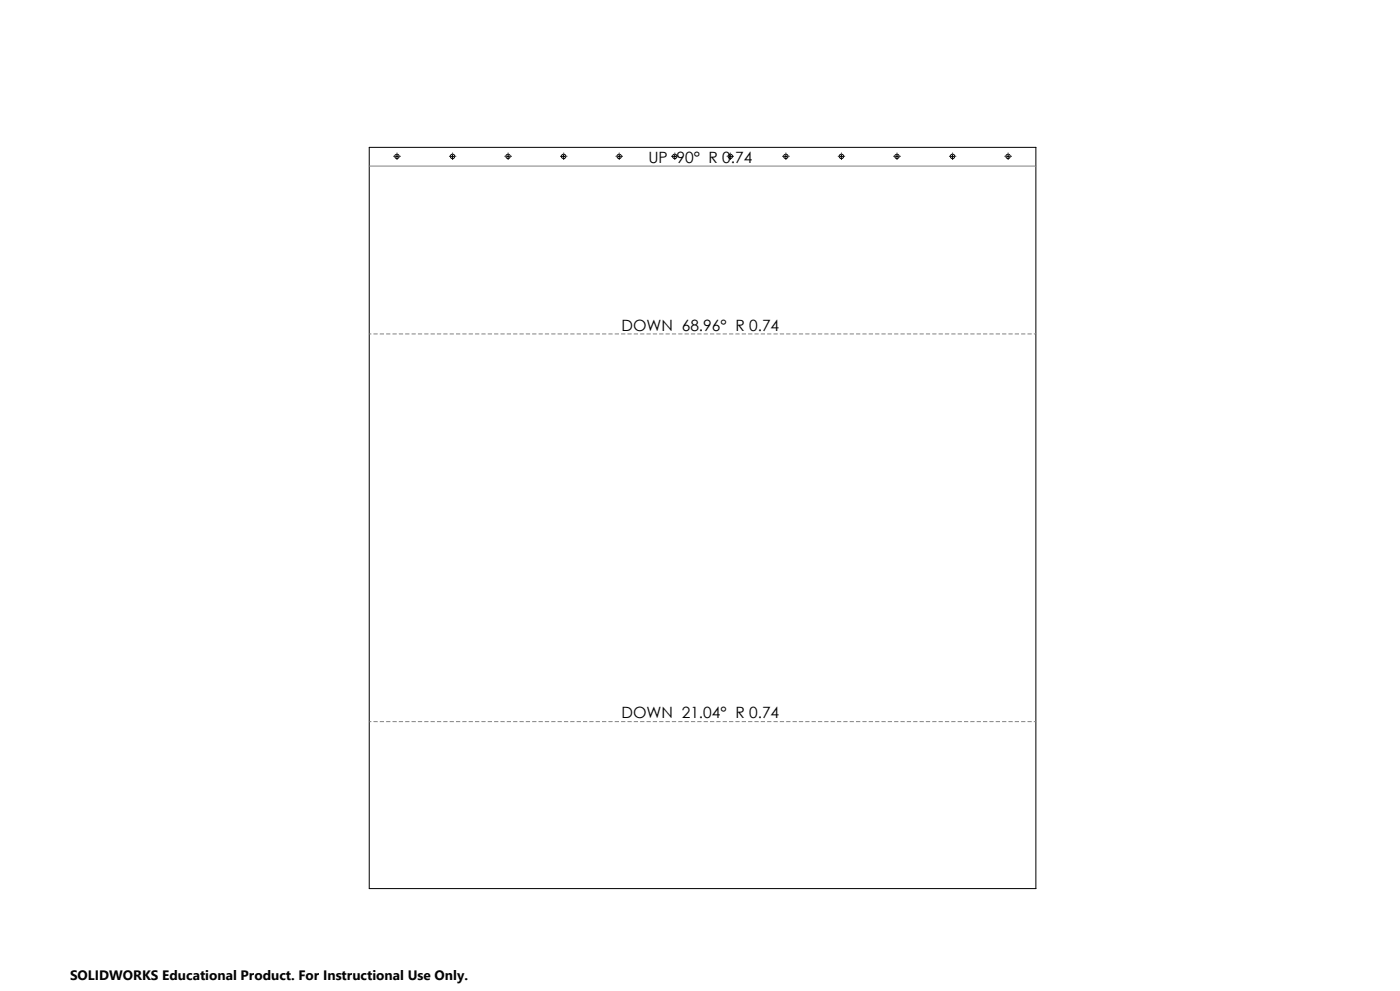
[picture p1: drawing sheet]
<svg xmlns="http://www.w3.org/2000/svg" width="420mm" height="297mm" viewBox="0 0 420 297" stroke-linecap="round" stroke-linejoin="round" font-family="sans-serif">
<g fill="none" stroke="#000" stroke-width=".3">
<path d="M110.8 44.2h200v222.1h-200zM118.7 46.9h.8M119.1 46.5v.8M135.3 46.9h.9M135.7 46.5v.8M152 46.9h.8M152.4 46.5v.8M168.7 46.9h.8M169.1 46.5v.8M185.3 46.9h.9M185.8 46.5v.8M202 46.9h.8"/>
<path d="M202.4 46.5v.8M218.7 46.9h.8M219.1 46.5v.8M235.3 46.9h.9M235.8 46.5v.8M252 46.9h.8M252.4 46.5v.8M268.7 46.9h.8M269.1 46.5v.8M285.3 46.9h.9M285.7 46.5v.8M302 46.9h.8"/>
<path d="M302.4 46.5v.8"/>
<circle cx="119.1" cy="46.9" r=".67"/>
<circle cx="135.8" cy="46.9" r=".67"/>
<circle cx="152.4" cy="46.9" r=".67"/>
<circle cx="169.1" cy="46.9" r=".66"/>
<circle cx="185.8" cy="46.9" r=".67"/>
<circle cx="202.4" cy="46.9" r=".66"/>
<circle cx="219.1" cy="46.9" r=".67"/>
<circle cx="235.7" cy="46.9" r=".67"/>
<circle cx="252.4" cy="46.9" r=".67"/>
<circle cx="269.1" cy="46.9" r=".67"/>
<circle cx="285.8" cy="46.9" r=".67"/>
<circle cx="302.4" cy="46.9" r=".67"/>
</g>
<g fill="none" stroke="#000" stroke-width=".3" stroke-dasharray="15.2 1.3 1.3 1.3" stroke-linecap="butt">
<path d="M118.3 46.8h-.3M119.1 46v-.2M119.1 47.7v.2M119.9 46.8h.3M134.9 46.8h-.2M135.8 46v-.2M135.8 47.7v.2M136.6 46.8h.3M151.6 46.8h-.2M152.4 46v-.2M152.4 47.7v.2M153.3 46.8h.2"/>
<path d="M168.3 46.8h-.3M169.1 46v-.2M169.1 47.7v.2M169.9 46.8h.3M184.9 46.8h-.2M185.8 46v-.2M185.8 47.7v.2M186.6 46.8h.3M201.6 46.8h-.2M202.4 46v-.2M202.4 47.7v.2M203.3 46.8h.2"/>
<path d="M218.3 46.8h-.3M219.1 46v-.2M219.1 47.7v.2M219.9 46.8h.3M234.9 46.8h-.2M235.8 46v-.2M235.8 47.7v.2M236.6 46.8h.3M251.6 46.8h-.2M252.4 46v-.2M252.4 47.7v.2M253.3 46.8h.2"/>
<path d="M268.3 46.8h-.3M269.1 46v-.2M269.1 47.7v.2M269.9 46.8h.3M284.9 46.8h-.2M285.8 46v-.2M285.8 47.7v.2M286.6 46.8h.3M301.6 46.8h-.2M302.4 46v-.2M302.4 47.7v.2M303.3 46.8h.2"/>
</g>
<path d="M110.8 100.1h200M310.8 216.3h-200" fill="none" stroke="#808080" stroke-width=".3" stroke-dasharray="1.3 .6" stroke-dashoffset=".6" stroke-linecap="butt"/>
<path d="M110.8 49.8h200" fill="none" stroke="#808080" stroke-width=".3"/>
<g font-size="4.7">
<text x="194.5" y="48.8">UP 90° R 0.74</text>
<text x="186.5" y="99.1">DOWN 68.96° R 0.74</text>
<text x="186.5" y="215.2">DOWN 21.04° R 0.74</text>
</g>
<text font-size="4.1" x="21" y="293.7">SOLIDWORKS Educational Product. For Instructional Use Only.</text>
</svg>
